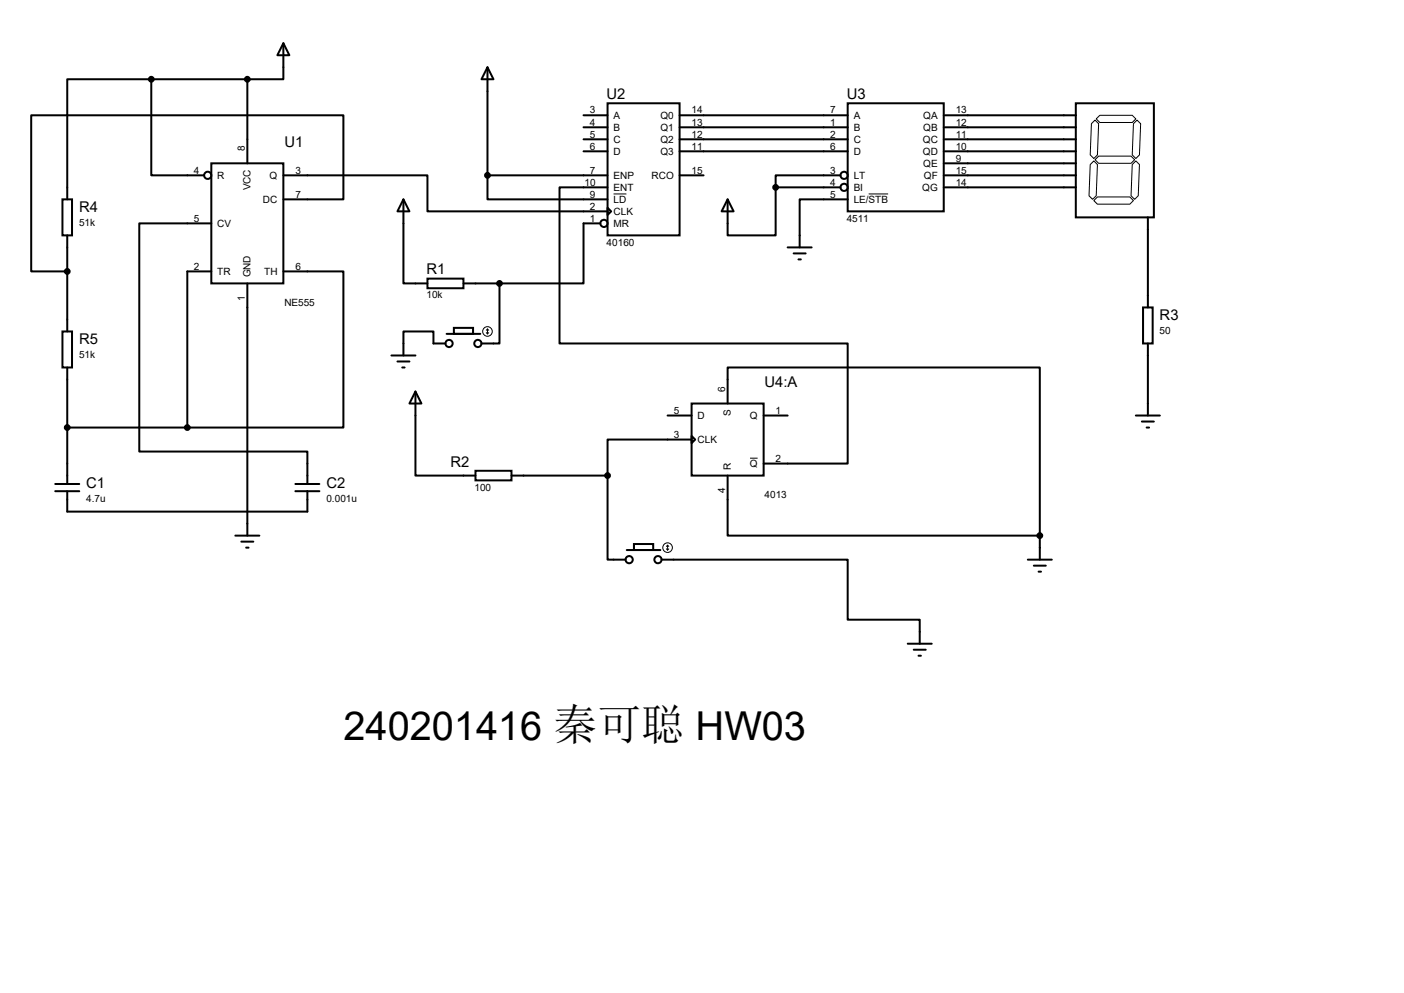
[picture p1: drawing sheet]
<svg xmlns="http://www.w3.org/2000/svg" width="297mm" height="210mm" viewBox="0 0 297 210" stroke-linecap="round" stroke-linejoin="round" font-family="sans-serif">
<g fill="none" stroke="#000" stroke-width=".42">
<path d="M32 16.8h-17.8v25.4M32 16.8v20.3h11.2M32 16.8h20.3M52.3 16.8v17.7M59.9 9.1l1.3 2.6h-2.5zM59.9 9.1v7.7h-7.6M103.1 14.2l1.3 2.6h-2.5zM103.1 14.2v22.9M44.7 34.5h15.2v25.4h-15.2zM59.9 37.1h30.5v7.6h38.1M103.1 37.1v5.1h25.4M103.1 37.1h25.4"/>
<path d="M123.4 24.4h5.1M123.4 26.9h5.1M123.4 29.5h5.1M123.4 32h5.1M128.5 21.8h15.3v28h-15.3zM128.5 39.6h-10.1v33h60.9v25.4h-17.8M143.8 24.4h35.5M143.8 26.9h35.5M143.8 29.5h35.5M143.8 32h35.5M143.8 37.1h5M164.1 39.6v10.2h-10.2v-7.6"/>
<path d="M164.1 39.6h13.7M177.8 37.1h-13.7v2.5M179.3 21.8h20.3v22.9h-20.3zM199.6 24.4h28M199.6 26.9h28M199.6 29.5h28M199.6 32h28M199.6 34.5h28M199.6 37.1h28M199.6 39.6h28M227.6 21.8h16.5v24.2h-16.5zM13.2 42.2h2v7.6h-2z"/>
<path d="M14.2 49.8v20.3M44.7 47.2h-15.2v48.3h35.5v6.9M44.7 57.4h-5.1v33M52.3 59.9v53.4M59.9 42.2h12.7v-17.8h-66v33h7.6M59.9 57.4h12.7v33h-33M85.3 42.2l1.3 2.5h-2.5zM85.3 42.2v17.7h5.1M90.4 58.9h7.6v2.1h-7.6zM98 59.9h7.7M105.7 59.9v12.7h-3.8M127 47.2h-3.6v12.7h-17.7"/>
<path d="M128.5 43.9l.8 .8-.8 .8zM153.9 42.2l1.3 2.5h-2.5zM166.6 52.3h5.1M167.9 53.6h2.5M168.9 54.9h.5M179.3 42.2h-10.1v10.1M242.8 46v19M13.2 70.1h2v7.6h-2zM14.2 77.7v24.7M82.8 75.2h5.1M84.1 76.5h2.5M85.1 77.7h.5"/>
<path d="M94.2 72.6h-2.5v-2.5h-6.4v5.1M94.5 70.6h7.1M96 69.3h4.1v1.3h-4.1zM241.8 65h2v7.6h-2zM242.8 72.6v15.3M14.2 90.4h25.4M87.9 82.8l1.3 2.5h-2.6zM87.9 82.8v17.8h12.7M100.6 99.6h7.6v2h-7.6zM141.2 87.9h5.1M146.3 85.3h15.2v15.3h-15.2zM146.3 92.2l.8 .8-.8 .7z"/>
<path d="M146.3 93h-17.8v7.6M153.9 85.3v-7.6h66.1v35.6M161.5 87.9h5.1M240.3 87.9h5.1M241.6 89.2h2.5M242.6 90.4h.5M11.7 103.9h5.1M11.7 102.4h5.1M14.2 103.9v4.3h50.8v-4.3M49.8 113.3h5.1M51.1 114.6h2.5M52.1 115.8h.5"/>
<path d="M62.5 103.9h5.1M62.5 102.4h5.1M108.2 100.6h20.3M128.5 100.6v17.8h3.8M132.6 116.3h7.1M134.1 115.1h4.1v1.2h-4.1zM140 118.4h39.3v12.7h15.3v5M153.9 100.6v12.7h66.1M217.4 118.4h5.1M218.7 119.6h2.5M220 113.3v5.1M192 136.1h5.1"/>
<path d="M193.3 137.4h2.5M194.3 138.7h.5M219.7 120.9h.5"/>
<circle cx="43.9" cy="37.1" r=".76"/>
<circle cx="178.6" cy="39.6" r=".76"/>
<circle cx="178.6" cy="37.1" r=".76"/>
<circle cx="127.8" cy="47.2" r=".76"/>
<circle cx="95" cy="72.6" r=".76"/>
<circle cx="101.1" cy="72.6" r=".76"/>
<circle cx="133.1" cy="118.4" r=".76"/>
<circle cx="139.2" cy="118.4" r=".76"/>
</g>
<g fill="none" stroke="#000" stroke-width=".21">
<path d="M230.6 34.8l.8-.8 .8 .8-.3 6.6-.8 .8-.7-.8zM230.9 26.2l.7-.8 .8 .8-.2 6.6-.8 .7-.8-.7zM231.6 33.8l.8-.8h6.9l.7 .8-.7 .7h-6.9zM231.9 25.1l.8-.7h6.8l.8 .7-.8 .8h-6.8zM239.8 26.2l.7-.8 .8 .8-.3 6.6-.7 .7-.8-.7zM240.3 34l.7 .8-.2 6.6-.8 .8-.7-.8 .2-6.6zM129.8 41h2.7M183.8 41h4.1M231.4 42.4l.8-.7h6.8l.8 .7-.8 .8h-6.8zM102.9 70.4l.2 .2M103.1 69.6v1M103.1 69.6l-.2 .2"/>
<path d="M103.1 69.6l.3 .2M103.4 70.4l-.3 .2M158.7 96.9h1.6M141 116.1l.2 .2M141.2 115.3v1M141.2 115.3l-.2 .3M141.2 115.3l.3 .3M141.5 116.1l-.3 .2"/>
<circle cx="103.1" cy="70.1" r="1.02"/>
<circle cx="141.2" cy="115.8" r="1.02"/>
</g>
<g fill="#000" stroke="#000" stroke-width=".42">
<circle cx="32" cy="16.8" r=".51"/>
<circle cx="52.3" cy="16.8" r=".51"/>
<circle cx="103.1" cy="37.1" r=".51"/>
<circle cx="164.1" cy="39.6" r=".51"/>
<circle cx="14.2" cy="57.4" r=".51"/>
<circle cx="105.7" cy="59.9" r=".51"/>
<circle cx="14.2" cy="90.4" r=".51"/>
<circle cx="39.6" cy="90.4" r=".51"/>
<circle cx="128.5" cy="100.6" r=".51"/>
<circle cx="220" cy="113.3" r=".51"/>
</g>
<text font-size="8.4" x="72.6" y="156.5">240201416 秦可聪 HW03</text>
<g font-size="3.1">
<text x="128.3" y="21">U2</text>
<text x="179.1" y="21">U3</text>
<text x="60.2" y="31.1">U1</text>
<text x="16.7" y="44.8">R4</text>
<text x="90.2" y="58">R1</text>
<text x="245.3" y="67.6">R3</text>
<text x="16.7" y="72.7">R5</text>
<text x="161.8" y="81.9">U4:A</text>
<text x="95.3" y="98.7">R2</text>
<text x="18.2" y="103.2">C1</text>
<text x="69" y="103.2">C2</text>
</g>
<g font-size="2.1">
<text x="124.8" y="24">3</text>
<text x="124.8" y="26.5">4</text>
<text x="124.8" y="29.1">5</text>
<text x="129.8" y="25.1">A</text>
<text x="129.8" y="27.7">B</text>
<text x="139.7" y="25.1">Q0</text>
<text x="139.7" y="27.7">Q1</text>
<text x="146.3" y="24">14</text>
<text x="146.3" y="26.5">13</text>
<text x="146.3" y="29.1">12</text>
<text x="175.6" y="24">7</text>
<text x="175.6" y="26.5">1</text>
<text x="175.6" y="29.1">2</text>
<text x="180.6" y="25.1">A</text>
<text x="180.6" y="27.7">B</text>
<text x="195.3" y="25.1">QA</text>
<text x="195.3" y="27.7">QB</text>
<text x="202.2" y="24">13</text>
<text x="202.2" y="26.5">12</text>
<text x="202.2" y="29.1">11</text>
<text x="51.8" y="32" transform="rotate(-90 51.8 32)">8</text>
<text x="124.8" y="31.6">6</text>
<text x="129.8" y="30.2">C</text>
<text x="129.8" y="32.8">D</text>
<text x="139.7" y="30.2">Q2</text>
<text x="139.7" y="32.8">Q3</text>
<text x="146.3" y="31.6">11</text>
<text x="175.6" y="31.6">6</text>
<text x="180.6" y="30.2">C</text>
<text x="180.6" y="32.8">D</text>
<text x="195.2" y="30.2">QC</text>
<text x="195.2" y="32.8">QD</text>
<text x="195.3" y="35.3">QE</text>
<text x="202.2" y="31.6">10</text>
<text x="202.2" y="34.2">9</text>
<text x="41" y="36.7">4</text>
<text x="46" y="37.8">R</text>
<text x="53" y="40.3" transform="rotate(-90 53 40.3)">VCC</text>
<text x="57" y="37.8">Q</text>
<text x="62.5" y="41.8">7</text>
<text x="62.5" y="36.7">3</text>
<text x="123.7" y="39.2">10</text>
<text x="124.8" y="36.7">7</text>
<text x="124.8" y="41.8">9</text>
<text x="129.8" y="37.8">ENP</text>
<text x="129.8" y="40.4">ENT</text>
<text x="137.8" y="37.8">RCO</text>
<text x="146.3" y="36.7">15</text>
<text x="175.6" y="36.7">3</text>
<text x="175.6" y="39.2">4</text>
<text x="175.6" y="41.8">5</text>
<text x="180.6" y="37.8">LT</text>
<text x="180.6" y="40.4">BI</text>
<text x="195.1" y="40.4">QG</text>
<text x="195.5" y="37.8">QF</text>
<text x="202.2" y="36.7">15</text>
<text x="202.2" y="39.2">14</text>
<text x="16.7" y="47.7">51k</text>
<text x="41" y="46.9">5</text>
<text x="55.6" y="42.9">DC</text>
<text x="124.8" y="44.3">2</text>
<text x="124.8" y="46.9">1</text>
<text x="129.8" y="42.9">LD</text>
<text x="129.8" y="45.5">CLK</text>
<text x="179.1" y="46.9">4511</text>
<text x="180.6" y="42.9">LE/STB</text>
<text x="46" y="48">CV</text>
<text x="128.3" y="51.9">40160</text>
<text x="129.8" y="48">MR</text>
<text x="41" y="57">2</text>
<text x="46" y="58.2">TR</text>
<text x="53" y="58.7" transform="rotate(-90 53 58.7)">GND</text>
<text x="55.9" y="58.2">TH</text>
<text x="62.5" y="57">6</text>
<text x="51.8" y="63.7" transform="rotate(-90 51.8 63.7)">1</text>
<text x="60.2" y="64.6">NE555</text>
<text x="90.2" y="63.1">10k</text>
<text x="245.3" y="70.6">50</text>
<text x="16.7" y="75.6">51k</text>
<text x="153.4" y="82.8" transform="rotate(-90 153.4 82.8)">6</text>
<text x="142.6" y="87.5">5</text>
<text x="147.6" y="88.6">D</text>
<text x="154.6" y="88" transform="rotate(-90 154.6 88)">S</text>
<text x="158.6" y="88.6">Q</text>
<text x="164.1" y="87.5">1</text>
<text x="142.6" y="92.6">3</text>
<text x="147.6" y="93.7">CLK</text>
<text x="154.6" y="99.3" transform="rotate(-90 154.6 99.3)">R</text>
<text x="158.6" y="98.8">Q</text>
<text x="164.1" y="97.7">2</text>
<text x="18.2" y="106.1">4.7u</text>
<text x="69" y="106.1">0.001u</text>
<text x="100.4" y="103.8">100</text>
<text x="153.4" y="104.3" transform="rotate(-90 153.4 104.3)">4</text>
<text x="161.8" y="105.3">4013</text>
</g>
</svg>
